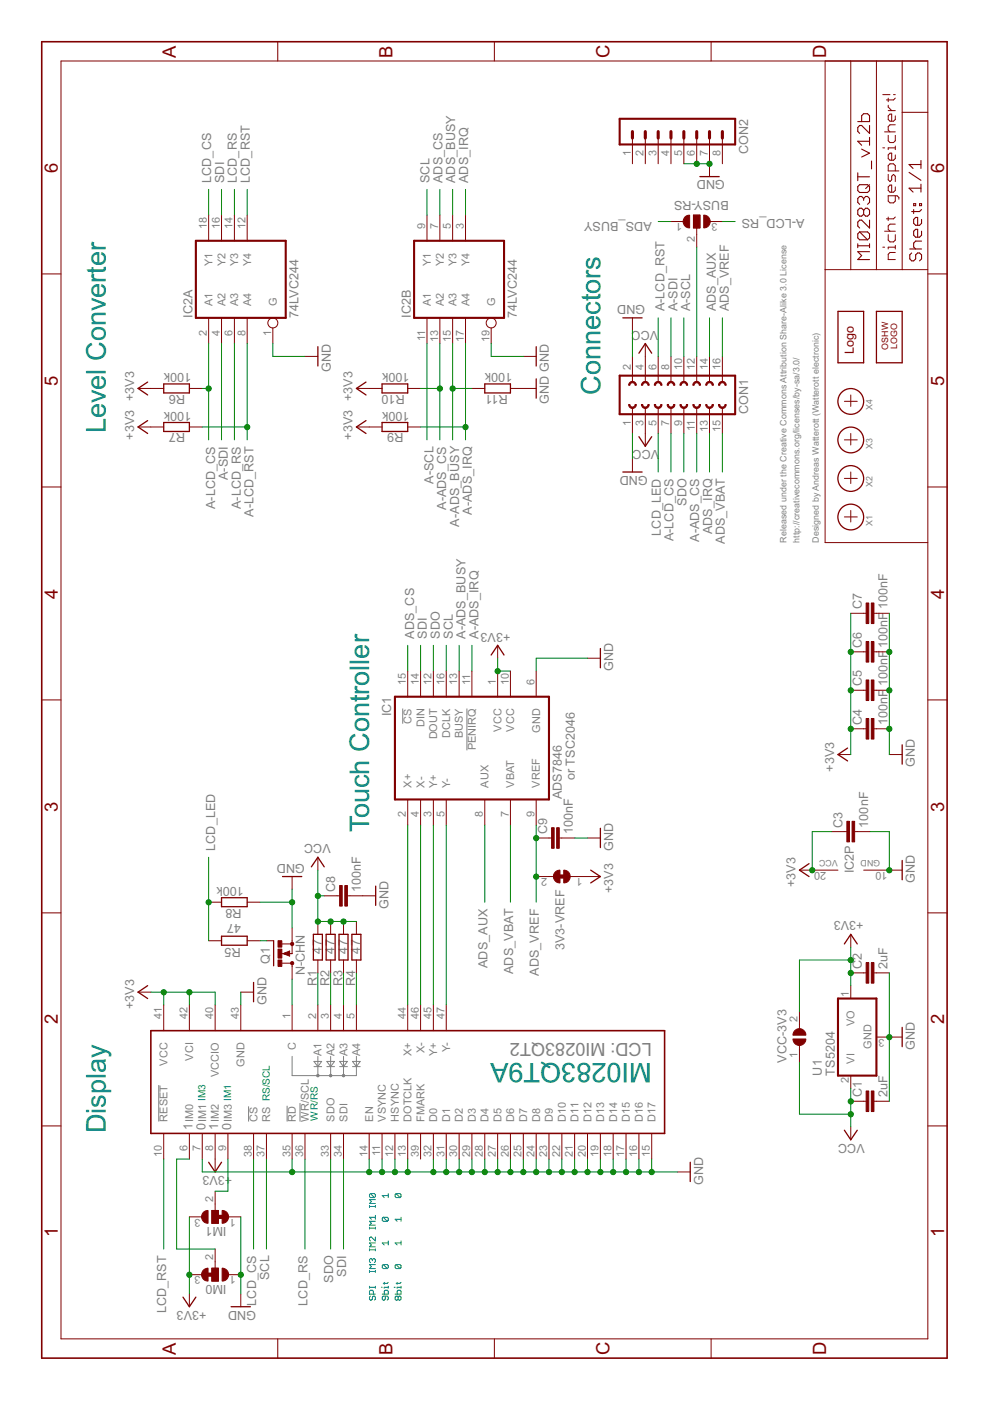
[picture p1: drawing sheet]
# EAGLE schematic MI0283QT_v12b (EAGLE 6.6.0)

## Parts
3V3-VREF  SJ  [SJ]
BUSY-RS  SJ2W  [SJ_2]
C1  2uF  C-EUC0805  [C0805]
C2  2uF  C-EUC0805  [C0805]
C3  100nF  C-EUC0603  [C0603]
C4  100nF  C-EUC0603  [C0603]
C5  100nF  C-EUC0603  [C0603]
C6  100nF  C-EUC0603  [C0603]
C7  100nF  C-EUC0603  [C0603]
C8  100nF  C-EUC0603  [C0603]
C9  100nF  C-EUC0603  [C0603]
CON1  FE08-2  [FE08-2]
CON2  MA08-1  [MA08-1]
IC1  ADS7846  [SSOP16]
IC2  74LVC244  74HC244DW  [SO20W]
IM0  SJ2W  [SJ_2]
IM1  SJ2W  [SJ_2]
LCD  MI0283QT  [MI0283QT]
LOGO1  OSHW_LOGO_6MILX0150-NT  [OSHW_6X150_NOTEXT]
Q1  N-CHN  IRLML2502  [MICRO3]
R1  47  R-EU_R0603  [R0603]
R2  47  R-EU_R0603  [R0603]
R3  47  R-EU_R0603  [R0603]
R4  47  R-EU_R0603  [R0603]
R5  47  R-EU_R0603  [R0603]
R6  100k  R-EU_R0603  [R0603]
R7  100k  R-EU_R0603  [R0603]
R8  100k  R-EU_R0603  [R0603]
R9  100k  R-EU_R0603  [R0603]
R10  100k  R-EU_R0603  [R0603]
R11  100k  R-EU_R0603  [R0603]
U1  TS5204-3V3  TS5204  [SOT23]
U$1  WE-LOGO  [WE-LOGO]
VCC-3V3  SJ  [SJ]
X1  PASSER  [PASSER]
X2  PASSER  [PASSER]
X3  PASSER  [PASSER]
X4  PASSER  [PASSER]

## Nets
+3V3: 3V3-VREF.1 C2.1 C3.1 C4.1 C5.1 C6.1 C7.1 IC1.1(VCC) IC1.10(VCC) IC2.20(P:VCC) IM0.3 IM1.3 LCD.8(IM2) LCD.40(VCCIO) LCD.41(VCC) LCD.42(VCI) R6.2 R7.2 R9.2 R10.2 U1.1(VO) VCC-3V3.2
A-ADS_BUSY: IC1.13(BUSY) IC2.15(B:A3) R11.1
A-ADS_CS: CON1.11 IC2.13(B:A2) R10.1
A-ADS_IRQ: IC1.11(!PENIRQ) IC2.17(B:A4) R9.1
A-LCD_CS: CON1.7 IC2.2(A:A1) R6.1
A-LCD_RS: BUSY-RS.3 IC2.6(A:A3)
A-LCD_RST: CON1.6 IC2.8(A:A4) R7.1
A-SCL: CON1.10 IC2.11(B:A1)
A-SDI: CON1.8 IC2.4(A:A2)
ADS_AUX: CON1.14 IC1.8(AUX)
ADS_BUSY: BUSY-RS.1 IC2.5(B:Y3)
ADS_CS: IC1.15(!CS) IC2.7(B:Y2)
ADS_IRQ: CON1.13 IC2.3(B:Y4)
ADS_VBAT: CON1.15 IC1.7(VBAT)
ADS_VREF: 3V3-VREF.2 C9.1 CON1.16 IC1.9(VREF)
C: LCD.1(C) Q1.3(D)
GND: C1.2 C2.2 C3.2 C4.2 C5.2 C6.2 C7.2 C8.2 C9.2 CON1.1 CON1.2 CON2.5 CON2.6 CON2.7 IC1.6(GND) IC2.1(A:G) IC2.10(P:GND) IC2.19(B:G) IM0.1 IM1.1 LCD.7(IM1) LCD.11(VSYNC) LCD.12(HSYNC) LCD.13(DOTCLK) LCD.14(EN) LCD.15(D17) LCD.16(D16) LCD.17(D15) LCD.18(D14) LCD.19(D13) LCD.20(D12) LCD.21(D11) LCD.22(D10) LCD.23(D9) LCD.24(D8) LCD.25(D7) LCD.26(D6) LCD.27(D5) LCD.28(D4) LCD.29(D3) LCD.30(D2) LCD.31(D1) LCD.32(D0) LCD.35(!RD) LCD.43(GND) Q1.2(S) R8.2 R11.2 U1.3(GND)
IM0: IM0.2 LCD.6(IM0)
LCD_CS: IC2.18(A:Y1) LCD.38(!CS)
LCD_LED: CON1.5 R5.2 R8.1
LCD_RS: IC2.14(A:Y3) LCD.36(!WR!/SCL)
LCD_RST: IC2.12(A:Y4) LCD.10(!RESET)
LED_A1: LCD.2(A1) R1.1
LED_A2: LCD.3(A2) R2.1
LED_A3: LCD.4(A3) R3.1
LED_A4: LCD.5(A4) R4.1
LEDPWM: Q1.1(G) R5.1
N$2: BUSY-RS.2 CON1.12
N$4: IM1.2 LCD.9(IM3)
SCL: IC1.16(DCLK) IC2.9(B:Y1) LCD.37(RS)
SDI: IC1.14(DIN) IC2.16(A:Y2) LCD.34(SDI)
SDO: CON1.9 IC1.12(DOUT) LCD.33(SDO)
VCC: C1.1 C8.1 CON1.3 CON1.4 R1.2 R2.2 R3.2 R4.2 U1.2(VI) VCC-3V3.1
X+: IC1.2(X+) LCD.44(X+)
X-: IC1.4(X-) LCD.46(X-)
Y+: IC1.3(Y+) LCD.45(Y+)
Y-: IC1.5(Y-) LCD.47(Y-)
Unconnected: CON2.1 CON2.2 CON2.3 CON2.4 CON2.8 LCD.39(FMARK)

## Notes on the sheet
- Display | Level Converter
- 1
- 0 | IM3
- 1
- 0 | IM1
- RS/SCL
- WR/RS
- Touch Controller
- SPI  IM3 IM2 IM1 IM0
- 9bit  0   1   0   1
- 8bit  0   1   1   0
- or TSC2046
- Connectors
- MI0283QT9A
- Released under the Creative Commons Attribution Share-Alike License
- http://creativecommons.org/licenses/by-sa/4.0/
- Designed by Andreas Watterott (Watterott electronic)
